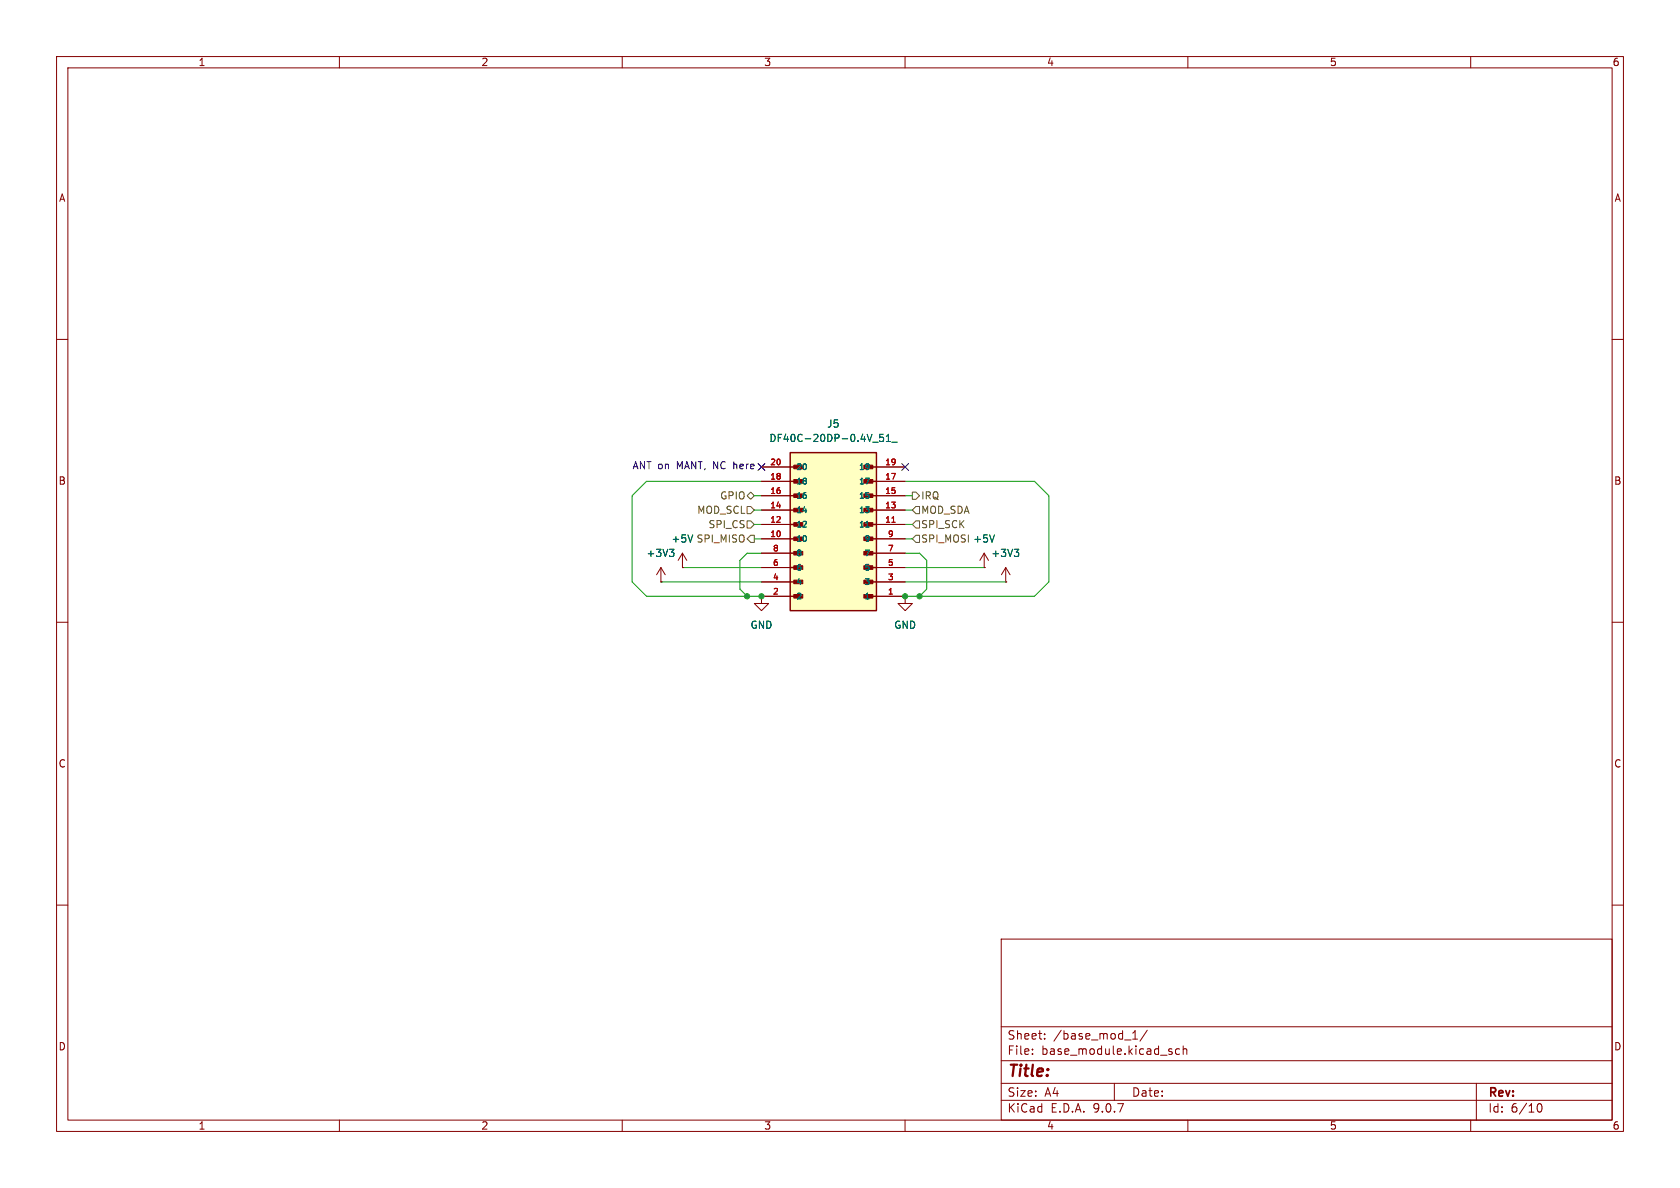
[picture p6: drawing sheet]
<svg xmlns="http://www.w3.org/2000/svg" width="297mm" height="210mm" viewBox="0 0 297 210" stroke-linecap="round" stroke-linejoin="round" font-family="sans-serif">
<g fill="none" stroke="#840000" stroke-width=".18">
<path d="M10 10h277v190h-277zM12 12h273v186h-273zM60 10v2M110 10v2M160 10v2M210 10v2M260 10v2M10 60h2M285 60h2M10 110h2M116.8 102.9h.1M116.8 100.3l-.7 1.3"/>
<path d="M116.8 100.3l.8 1.3M116.8 100.3v2.6M285 110h2M10 160h2M177 166h108v32h-108zM285 160h2M60 198v2M110 198v2M160 198v2M177 194.5h108M177 191.5h108M177 187.5h108"/>
<path d="M177 181.5h108M182.5 186.3v.1M182.5 185.5v.1M184.7 183.6v.1M184.7 182.8v.1M197 191.5v3M200.2 183.7h.9M200.2 182.6l.5-.4v1.5M202.8 182.1l-1.3 2M207 185.9l.2 .2-.2 .3M207 185.4l.2 .1M208.5 185.5l-.4-.1-.3 .3v.4l.2 .2h.5"/>
<path d="M209.2 185.5l.2-.1 .3 .1 .1 .9M209.2 184.9v1.5M210 198v2M260 198v2M261 191.5v6.5M271.7 195.7l.2-.5 .2-.1a.81 .81 0 0 1 .6 .6 .81 .81 0 0 1-.3 .8h-.4l-.3-.5"/>
</g>
<path d="M118.4 97.1h.7l-.4 .5M118.9 97.6l.2 .2v.3l-.2 .3" fill="none" stroke="#006464" stroke-width=".18"/>
<path d="M139.7 80h15.2v28h-15.2z" fill="#ffffc2"/>
<g fill="none" stroke="#840000" stroke-width=".25">
<path d="M139.7 80h15.2v28h-15.2zM139.7 97.8h1.9M139.7 95.3h1.9M139.7 92.7h1.9M139.7 90.2h1.9M139.7 87.6h1.9M139.7 85.1h1.9M139.7 82.6h1.9M153 97.8h1.9M153 95.3h1.9M153 92.7h1.9M153 90.2h1.9"/>
<path d="M153 87.6h1.9M153 85.1h1.9M153 82.6h1.9M139.7 105.4h1.9M139.7 102.9h1.9M139.7 100.3h1.9M153 105.4h1.9M153 102.9h1.9M153 100.3h1.9"/>
</g>
<g fill="#840000" stroke="#840000" stroke-width=".18">
<path d="M152.7 105.1h1.6v.6h-1.6z"/>
<path d="M152.7 102.6h1.6v.6h-1.6z"/>
<path d="M152.7 100h1.6v.6h-1.6z"/>
<path d="M152.7 97.5h1.6v.6h-1.6z"/>
<path d="M152.7 94.9h1.6v.7h-1.6z"/>
<path d="M152.7 92.4h1.6v.6h-1.6z"/>
<path d="M152.7 89.9h1.6v.6h-1.6z"/>
<path d="M152.7 87.3h1.6v.6h-1.6z"/>
<path d="M152.7 84.8h1.6v.6h-1.6z"/>
<path d="M152.7 82.2h1.6v.7h-1.6z"/>
<path d="M140.3 94.9h1.6v.7h-1.6z"/>
<path d="M140.3 92.4h1.6v.6h-1.6z"/>
<path d="M140.3 89.9h1.6v.6h-1.6z"/>
<path d="M140.3 87.3h1.6v.6h-1.6z"/>
<path d="M140.3 84.8h1.6v.6h-1.6z"/>
</g>
<g fill="none" stroke="#840000" stroke-width=".18">
<path d="M120.6 97.8l-.7 1.3M120.6 97.8l.8 1.3M120.6 97.8v2.5M134.6 97.8h5.1M134.6 95.3h5.1M134.6 92.7h5.1M134.6 90.2h5.1M134.6 87.6h5.1M134.6 85.1h5.1M134.6 82.6h5.1M154.9 97.8h5.1M154.9 95.3h5.1"/>
<path d="M154.9 92.7h5.1M154.9 90.2h5.1M154.9 87.6h5.1M154.9 85.1h5.1M154.9 82.6h5.1M174 97.8l-.8 1.3M174 97.8l.8 1.3M174 97.8v2.5M116.8 102.9h.1M120.6 100.3h.1M134.6 105.4v1.3h1.3l-1.3 1.3-1.3-1.3h1.3M134.6 105.4h.1"/>
<path d="M134.6 105.4h5.1M134.6 102.9h5.1M134.6 100.3h5.1M154.9 105.4h5.1M154.9 102.9h5.1M154.9 100.3h5.1M160 105.4v1.3h1.3l-1.3 1.3-1.3-1.3h1.3M160 105.4h.1M174 100.3h.1M177.8 102.9h.1M177.8 100.3l-.8 1.3M177.8 100.3l.8 1.3"/>
<path d="M177.8 100.3v2.6"/>
</g>
<path d="M156.1 76.8h-.6v.6l.2-.1h.4l.1 .2-.1 .4-.1 .1-.5-.1M156.7 78h.7M156.7 77.1l.4-.3v1.2M157.7 78.2h.9M118.4 97.1h.7l-.4 .5M118.9 97.6l.2 .2v.3l-.2 .3M153 93.2h.6M175.8 94.6l-.4 1.2M179.3 97.1h.8l-.4 .5M179.9 97.6l.2 .2v.3l-.2 .3" fill="none" stroke="#006464" stroke-width=".18"/>
<path d="M157.7 92.3h.6" fill="none" stroke="#a90000" stroke-width=".18"/>
<path d="M132.1 87.6l.6-.6 .6 .6-.6 .7zM132.1 92.1h.6l.6 .6-.6 .6h-.6zM132.1 89.5h.6l.6 .7-.6 .6h-.6zM132.7 94.6h.6v1.3h-.6l-.6-.6zM161.3 87h.6l.7 .6-.7 .7h-.6zM161.9 94.6h.7v1.3h-.7l-.6-.6zM161.9 89.5h.7v1.3h-.7l-.6-.6zM161.9 92.1h.7v1.2h-.7l-.6-.6z" fill="none" stroke="#725600" stroke-width=".18"/>
<g fill="none" stroke="#009600" stroke-width=".18">
<path d="M133.3 87.6h1.3M133.3 95.3h1.3M133.3 92.7h1.3M133.3 90.2h1.3M134.6 85.1h-20.3l-2.5 2.5v15.3l2.5 2.5h20.3M134.6 97.8h-2.5l-1.3 1.3v5l1.3 1.3M160 85.1h22.9l2.5 2.5v15.3l-2.5 2.5h-22.9M160 87.6h1.3M160 95.3h1.3M160 92.7h1.3M160 90.2h1.3M160 97.8h2.6l1.2 1.3v5l-1.2 1.3"/>
<path d="M116.8 102.9h17.8M120.6 100.3h14M160 102.9h17.8M160 100.3h14"/>
</g>
<path d="M134 81.9l1.2 1.3M135.2 81.9l-1.2 1.3M159.4 81.9l1.2 1.3M160.6 81.9l-1.2 1.3" fill="none" stroke="#000084" stroke-width=".18"/>
<g fill="#009600" stroke="#009600" stroke-width=".18">
<circle cx="132.1" cy="105.4" r=".46"/>
<circle cx="160" cy="105.4" r=".46"/>
<circle cx="134.6" cy="105.4" r=".46"/>
<circle cx="162.6" cy="105.4" r=".46"/>
</g>
<text font-size="2.8" fill="#840000" x="178" y="190.9">Title:</text>
<g font-size="2.1" fill="#840000">
<text x="178" y="184">Sheet:</text>
<text x="186.2" y="184">/base_mod_1/</text>
<text x="178" y="186.7">File:</text>
<text x="184.1" y="186.7">base_module.kicad_sch</text>
<text x="178" y="196.9">KiCad</text>
<text x="178" y="194.1">Size:</text>
<text x="184.7" y="194.1">A4</text>
<text x="185.7" y="196.9">E.D.A.</text>
<text x="193.3" y="196.9">9.0.7</text>
<text x="200" y="194.1">Date:</text>
<text x="263" y="194.3">Rev:</text>
<text x="263" y="196.9">Id:</text>
<text x="267.1" y="196.9">6/10</text>
</g>
<g font-size="1.8" fill="#840000">
<text x="35" y="11.9">1</text>
<text x="85" y="11.9">2</text>
<text x="135" y="11.9">3</text>
<text x="185" y="11.9">4</text>
<text x="235" y="11.9">5</text>
<text x="285" y="11.9">6</text>
<text x="10.3" y="35.9">A</text>
<text x="285.3" y="35.9">A</text>
<text x="10.3" y="85.9">B</text>
<text x="285.3" y="85.9">B</text>
<text x="10.3" y="135.9">C</text>
<text x="285.3" y="135.9">C</text>
<text x="10.3" y="185.9">D</text>
<text x="285.3" y="185.9">D</text>
<text x="35" y="199.9">1</text>
<text x="85" y="199.9">2</text>
<text x="135" y="199.9">3</text>
<text x="185" y="199.9">4</text>
<text x="235" y="199.9">5</text>
<text x="285" y="199.9">6</text>
</g>
<g font-size="1.8" fill="#006464">
<text x="146.1" y="75.8">J5</text>
<text x="135.9" y="78.3">DF40C-20DP-0.4V_51_</text>
<text x="114.2" y="98.7">+3V3</text>
<text x="118.6" y="96.1">+5V SPI_MISO</text>
<text x="118.6" y="96.1">+5V</text>
<text x="172" y="96.1">+5V</text>
<text x="175.2" y="98.7">+3V3</text>
<text x="132.6" y="111.4">GND</text>
<text x="158" y="111.4">GND</text>
</g>
<g font-size="1.8" fill="#0000c2">
<text x="111.7" y="83.2">ANT on</text>
<text x="119.8" y="83.2">MANT, NC here</text>
</g>
<g font-size="1.8" fill="#725600">
<text x="127.2" y="88.5">GPIO</text>
<text x="162.8" y="88.5">IRQ</text>
<text x="123.2" y="91">MOD_SCL</text>
<text x="125.2" y="93.6">SPI_CS</text>
<text x="162.8" y="91">MOD_SDA</text>
<text x="162.8" y="93.6">SPI_SCK</text>
<text x="162.8" y="96.1">SPI_MOSI +5V</text>
</g>
<g font-size="1.4" fill="#a90000">
<text x="136.1" y="82.3">20</text>
<text x="156.4" y="82.3">19</text>
<text x="136.1" y="89.9">14</text>
<text x="136.1" y="87.4">16</text>
<text x="136.1" y="84.8">18</text>
<text x="156.4" y="89.9">13</text>
<text x="156.4" y="87.4">15</text>
<text x="156.4" y="84.8">17</text>
<text x="136.1" y="95">10</text>
<text x="136.1" y="92.5">12</text>
<text x="156.4" y="92.5">11</text>
<text x="156.9" y="95">9</text>
<text x="136.5" y="100.1">6</text>
<text x="136.5" y="97.5">8</text>
<text x="156.9" y="100.1">5</text>
<text x="156.9" y="97.5">7</text>
<text x="136.5" y="105.2">2</text>
<text x="136.5" y="102.6">4</text>
<text x="156.9" y="105.2">1</text>
<text x="156.9" y="102.6">3</text>
</g>
<g font-size="1.4" fill="#006464">
<text x="140.7" y="83.3">20</text>
<text x="151.7" y="83.3">19</text>
<text x="140.7" y="88.4">16</text>
<text x="140.7" y="85.8">18</text>
<text x="151.7" y="88.4">15</text>
<text x="151.7" y="85.8">17</text>
<text x="140.7" y="96">10</text>
<text x="140.7" y="93.4">12</text>
<text x="140.7" y="90.9">14</text>
<text x="151.7" y="93.4">11</text>
<text x="151.7" y="90.9">13</text>
<text x="152.7" y="96">9</text>
<text x="140.7" y="101.1">6</text>
<text x="140.7" y="98.5">8</text>
<text x="152.7" y="101.1">5</text>
<text x="152.7" y="98.5">7</text>
<text x="140.7" y="106.1">2</text>
<text x="140.7" y="103.6">4</text>
<text x="152.7" y="106.1">1</text>
<text x="152.7" y="103.6">3</text>
</g>
</svg>
